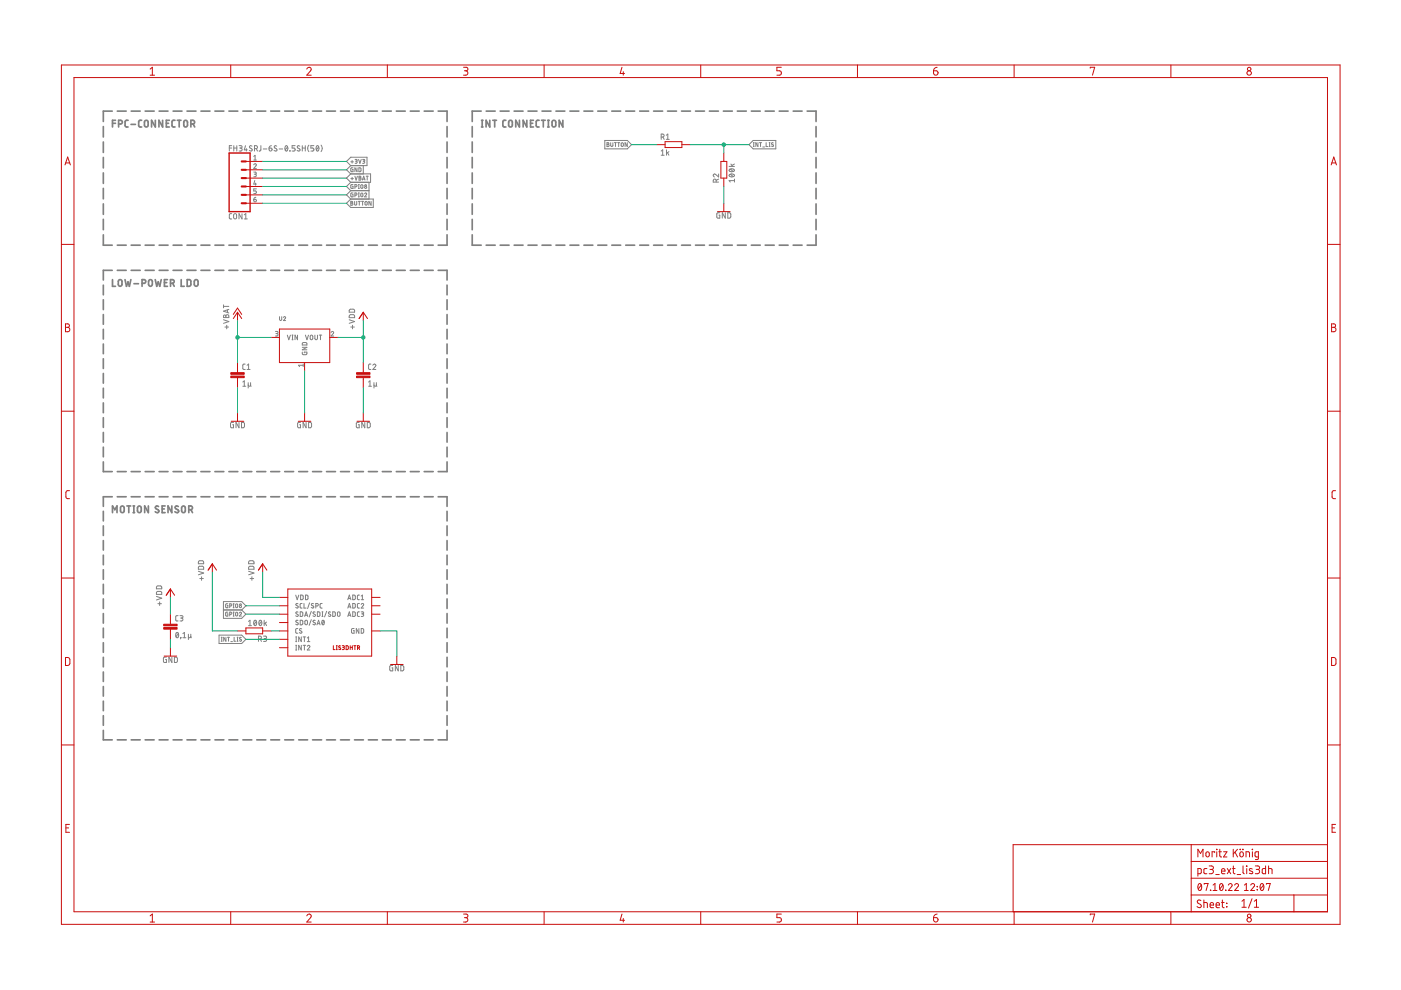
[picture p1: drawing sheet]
<?xml version="1.0" encoding="utf-8"?>
<!DOCTYPE eagle SYSTEM "eagle.dtd">
<eagle version="9.6.2">
<drawing>
<settings>
<setting alwaysvectorfont="yes"/>
<setting verticaltext="up"/>
</settings>
<grid distance="0.1" unitdist="inch" unit="inch" style="lines" multiple="1" display="yes" altdistance="0.01" altunitdist="inch" altunit="inch"/>
<schematic xreflabel="%F%N/%S.%C%R" xrefpart="/%S.%C%R">
<libraries>
<library name="frames">
<symbols>
<symbol name="A3L-LOC">
<wire x1="288.29" y1="3.81" x2="342.265" y2="3.81" width="0.1016" layer="94"/>
<wire x1="342.265" y1="3.81" x2="373.38" y2="3.81" width="0.1016" layer="94"/>
<wire x1="373.38" y1="3.81" x2="383.54" y2="3.81" width="0.1016" layer="94"/>
<wire x1="383.54" y1="3.81" x2="383.54" y2="8.89" width="0.1016" layer="94"/>
<wire x1="383.54" y1="8.89" x2="383.54" y2="13.97" width="0.1016" layer="94"/>
<wire x1="383.54" y1="13.97" x2="383.54" y2="19.05" width="0.1016" layer="94"/>
<wire x1="383.54" y1="19.05" x2="383.54" y2="24.13" width="0.1016" layer="94"/>
<wire x1="288.29" y1="3.81" x2="288.29" y2="24.13" width="0.1016" layer="94"/>
<wire x1="288.29" y1="24.13" x2="342.265" y2="24.13" width="0.1016" layer="94"/>
<wire x1="342.265" y1="24.13" x2="383.54" y2="24.13" width="0.1016" layer="94"/>
<wire x1="373.38" y1="3.81" x2="373.38" y2="8.89" width="0.1016" layer="94"/>
<wire x1="373.38" y1="8.89" x2="383.54" y2="8.89" width="0.1016" layer="94"/>
<wire x1="373.38" y1="8.89" x2="342.265" y2="8.89" width="0.1016" layer="94"/>
<wire x1="342.265" y1="8.89" x2="342.265" y2="3.81" width="0.1016" layer="94"/>
<wire x1="342.265" y1="8.89" x2="342.265" y2="13.97" width="0.1016" layer="94"/>
<wire x1="342.265" y1="13.97" x2="383.54" y2="13.97" width="0.1016" layer="94"/>
<wire x1="342.265" y1="13.97" x2="342.265" y2="19.05" width="0.1016" layer="94"/>
<wire x1="342.265" y1="19.05" x2="383.54" y2="19.05" width="0.1016" layer="94"/>
<wire x1="342.265" y1="19.05" x2="342.265" y2="24.13" width="0.1016" layer="94"/>
<text x="344.17" y="15.24" size="2.54" layer="94">&gt;DRAWING_NAME</text>
<text x="344.17" y="10.16" size="2.286" layer="94">&gt;LAST_DATE_TIME</text>
<text x="357.505" y="5.08" size="2.54" layer="94">&gt;SHEET</text>
<text x="343.916" y="4.953" size="2.54" layer="94">Sheet:</text>
<frame x1="0" y1="0" x2="387.35" y2="260.35" columns="8" rows="5" layer="94"/>
</symbol>
</symbols>
<devicesets>
<deviceset name="A3L-LOC" prefix="FRAME" uservalue="yes">
<gates>
<gate name="G$1" symbol="A3L-LOC" x="0" y="0"/>
</gates>
<devices>
<device name="">
<technologies>
<technology name=""/>
</technologies>
</device>
</devices>
</deviceset>
</devicesets>
</library>
<library name="moekoe_hardware">
<symbols>
<symbol name="CONN_06" library_locally_modified="yes">
<wire x1="1.27" y1="-7.62" x2="-5.08" y2="-7.62" width="0.4064" layer="94"/>
<wire x1="-1.27" y1="0" x2="0" y2="0" width="0.6096" layer="94"/>
<wire x1="-1.27" y1="-2.54" x2="0" y2="-2.54" width="0.6096" layer="94"/>
<wire x1="-1.27" y1="-5.08" x2="0" y2="-5.08" width="0.6096" layer="94"/>
<wire x1="-5.08" y1="10.16" x2="-5.08" y2="-7.62" width="0.4064" layer="94"/>
<wire x1="1.27" y1="-7.62" x2="1.27" y2="10.16" width="0.4064" layer="94"/>
<wire x1="-5.08" y1="10.16" x2="1.27" y2="10.16" width="0.4064" layer="94"/>
<wire x1="-1.27" y1="5.08" x2="0" y2="5.08" width="0.6096" layer="94"/>
<wire x1="-1.27" y1="2.54" x2="0" y2="2.54" width="0.6096" layer="94"/>
<wire x1="-1.27" y1="7.62" x2="0" y2="7.62" width="0.6096" layer="94"/>
<text x="-5.08" y="-9.906" size="1.778" layer="96" font="vector">&gt;VALUE</text>
<text x="-5.08" y="10.668" size="1.778" layer="95" font="vector">&gt;NAME</text>
<pin name="1" x="5.08" y="-5.08" visible="pad" length="middle" direction="pas" swaplevel="1" rot="R180"/>
<pin name="2" x="5.08" y="-2.54" visible="pad" length="middle" direction="pas" swaplevel="1" rot="R180"/>
<pin name="3" x="5.08" y="0" visible="pad" length="middle" direction="pas" swaplevel="1" rot="R180"/>
<pin name="4" x="5.08" y="2.54" visible="pad" length="middle" direction="pas" swaplevel="1" rot="R180"/>
<pin name="5" x="5.08" y="5.08" visible="pad" length="middle" direction="pas" swaplevel="1" rot="R180"/>
<pin name="6" x="5.08" y="7.62" visible="pad" length="middle" direction="pas" swaplevel="1" rot="R180"/>
</symbol>
</symbols>
<devicesets>
<deviceset name="FH34SRJ-6S-0.5SH(50)" locally_modified="yes" library_locally_modified="yes">
<gates>
<gate name="G$1" symbol="CONN_06" x="2.54" y="0"/>
</gates>
<devices>
<device name="" package="FH34SRJ-6S-0.5SH(50)">
<connects>
<connect gate="G$1" pin="1" pad="1"/>
<connect gate="G$1" pin="2" pad="2"/>
<connect gate="G$1" pin="3" pad="3"/>
<connect gate="G$1" pin="4" pad="4"/>
<connect gate="G$1" pin="5" pad="5"/>
<connect gate="G$1" pin="6" pad="6"/>
</connects>
<package3dinstances>
<package3dinstance package3d_urn="urn:adsk.eagle:package:36291976/2"/>
</package3dinstances>
<technologies>
<technology name=""/>
</technologies>
</device>
</devices>
</deviceset>
</devicesets>
</library>
<library name="moekoe_ics">
<symbols>
<symbol name="REG-3">
<pin name="VIN" x="-10.16" y="5.08" length="short"/>
<pin name="VOUT" x="10.16" y="5.08" length="short" rot="R180"/>
<pin name="GND" x="0" y="-5.08" length="short" rot="R90"/>
<wire x1="-7.62" y1="7.62" x2="-7.62" y2="-2.54" width="0.254" layer="94"/>
<wire x1="-7.62" y1="-2.54" x2="7.62" y2="-2.54" width="0.254" layer="94"/>
<wire x1="7.62" y1="-2.54" x2="7.62" y2="7.62" width="0.254" layer="94"/>
<wire x1="7.62" y1="7.62" x2="-7.62" y2="7.62" width="0.254" layer="94"/>
<text x="-7.62" y="10.16" size="1.27" layer="95">&gt;NAME</text>
</symbol>
</symbols>
<devicesets>
<deviceset name="SE82XX" prefix="U">
<gates>
<gate name="G$1" symbol="REG-3" x="0" y="-2.54"/>
</gates>
<devices>
<device name="" package="SOT23-3">
<connects>
<connect gate="G$1" pin="GND" pad="1"/>
<connect gate="G$1" pin="VIN" pad="3"/>
<connect gate="G$1" pin="VOUT" pad="2"/>
</connects>
<package3dinstances>
<package3dinstance package3d_urn="urn:adsk.eagle:package:36735036/2"/>
</package3dinstances>
<technologies>
<technology name=""/>
</technologies>
</device>
</devices>
</deviceset>
</devicesets>
</library>
<library name="moekoe_rcl">
<symbols>
<symbol name="C-EU">
<wire x1="0" y1="0" x2="0" y2="-0.508" width="0.1524" layer="94"/>
<wire x1="0" y1="-2.54" x2="0" y2="-2.032" width="0.1524" layer="94"/>
<text x="1.524" y="0.381" size="1.778" layer="95">&gt;NAME</text>
<text x="1.524" y="-4.699" size="1.778" layer="96">&gt;VALUE</text>
<rectangle x1="-2.032" y1="-2.032" x2="2.032" y2="-1.524" layer="94"/>
<rectangle x1="-2.032" y1="-1.016" x2="2.032" y2="-0.508" layer="94"/>
<pin name="1" x="0" y="2.54" visible="off" length="short" direction="pas" swaplevel="1" rot="R270"/>
<pin name="2" x="0" y="-5.08" visible="off" length="short" direction="pas" swaplevel="1" rot="R90"/>
</symbol>
<symbol name="R-EU">
<wire x1="-2.54" y1="-0.889" x2="2.54" y2="-0.889" width="0.254" layer="94"/>
<wire x1="2.54" y1="0.889" x2="-2.54" y2="0.889" width="0.254" layer="94"/>
<wire x1="2.54" y1="-0.889" x2="2.54" y2="0.889" width="0.254" layer="94"/>
<wire x1="-2.54" y1="-0.889" x2="-2.54" y2="0.889" width="0.254" layer="94"/>
<text x="-3.81" y="1.4986" size="1.778" layer="95">&gt;NAME</text>
<text x="-3.81" y="-3.302" size="1.778" layer="96">&gt;VALUE</text>
<pin name="2" x="5.08" y="0" visible="off" length="short" direction="pas" swaplevel="1" rot="R180"/>
<pin name="1" x="-5.08" y="0" visible="off" length="short" direction="pas" swaplevel="1"/>
</symbol>
</symbols>
<devicesets>
<deviceset name="C0402" prefix="C" uservalue="yes">
<gates>
<gate name="G$1" symbol="C-EU" x="0" y="0"/>
</gates>
<devices>
<device name="" package="C0402">
<connects>
<connect gate="G$1" pin="1" pad="1"/>
<connect gate="G$1" pin="2" pad="2"/>
</connects>
<package3dinstances>
<package3dinstance package3d_urn="urn:adsk.eagle:package:28593068/3"/>
</package3dinstances>
<technologies>
<technology name=""/>
</technologies>
</device>
<device name="_S" package="C0402_S">
<connects>
<connect gate="G$1" pin="1" pad="P$1"/>
<connect gate="G$1" pin="2" pad="P$2"/>
</connects>
<package3dinstances>
<package3dinstance package3d_urn="urn:adsk.eagle:package:28594124/4"/>
</package3dinstances>
<technologies>
<technology name=""/>
</technologies>
</device>
</devices>
</deviceset>
<deviceset name="R0402" prefix="R" uservalue="yes">
<gates>
<gate name="G$1" symbol="R-EU" x="0" y="0"/>
</gates>
<devices>
<device name="" package="R0402">
<connects>
<connect gate="G$1" pin="1" pad="1"/>
<connect gate="G$1" pin="2" pad="2"/>
</connects>
<package3dinstances>
<package3dinstance package3d_urn="urn:adsk.eagle:package:28593069/4"/>
</package3dinstances>
<technologies>
<technology name=""/>
</technologies>
</device>
</devices>
</deviceset>
</devicesets>
</library>
<library name="moekoe_supply">
<symbols>
<symbol name="DGND">
<wire x1="-1.905" y1="0" x2="1.905" y2="0" width="0.254" layer="94"/>
<pin name="GND" x="0" y="2.54" visible="off" length="short" direction="sup" rot="R270"/>
<text x="0" y="-0.254" size="1.778" layer="96" align="top-center">&gt;VALUE</text>
</symbol>
<symbol name="+VBAT">
<wire x1="1.27" y1="-1.905" x2="0" y2="0" width="0.254" layer="94"/>
<wire x1="0" y1="0" x2="-1.27" y2="-1.905" width="0.254" layer="94"/>
<wire x1="0" y1="1.27" x2="-1.27" y2="-0.635" width="0.254" layer="94"/>
<wire x1="1.27" y1="-0.635" x2="0" y2="1.27" width="0.254" layer="94"/>
<text x="-2.54" y="-5.08" size="1.778" layer="96" rot="R90">&gt;VALUE</text>
<pin name="+VBAT" x="0" y="-2.54" visible="off" length="short" direction="sup" rot="R90"/>
</symbol>
<symbol name="+VDD">
<wire x1="1.27" y1="-1.905" x2="0" y2="0" width="0.254" layer="94"/>
<wire x1="0" y1="0" x2="-1.27" y2="-1.905" width="0.254" layer="94"/>
<wire x1="0" y1="0" x2="-1.27" y2="-1.905" width="0.254" layer="94"/>
<text x="-2.54" y="-5.08" size="1.778" layer="96" rot="R90">&gt;VALUE</text>
<pin name="+VDD" x="0" y="-2.54" visible="off" length="short" direction="sup" rot="R90"/>
</symbol>
</symbols>
<devicesets>
<deviceset name="GND" prefix="GND">
<gates>
<gate name="1" symbol="DGND" x="0" y="0"/>
</gates>
<devices>
<device name="">
<technologies>
<technology name=""/>
</technologies>
</device>
</devices>
</deviceset>
<deviceset name="+VBAT" prefix="+VBAT">
<gates>
<gate name="G$1" symbol="+VBAT" x="0" y="0"/>
</gates>
<devices>
<device name="">
<technologies>
<technology name=""/>
</technologies>
</device>
</devices>
</deviceset>
<deviceset name="+VDD" prefix="+VDD">
<gates>
<gate name="G$1" symbol="+VDD" x="0" y="0"/>
</gates>
<devices>
<device name="">
<technologies>
<technology name=""/>
</technologies>
</device>
</devices>
</deviceset>
</devicesets>
</library>
<library name="moekoe_sensors">
<symbols>
<symbol name="LIS3DHTR">
<pin name="VDD" x="-15.24" y="12.7" visible="pin" length="short"/>
<pin name="SCL/SPC" x="-15.24" y="10.16" visible="pin" length="short"/>
<pin name="SDA/SDI/SDO" x="-15.24" y="7.62" visible="pin" length="short"/>
<pin name="SDO/SA0" x="-15.24" y="5.08" visible="pin" length="short"/>
<pin name="CS" x="-15.24" y="2.54" visible="pin" length="short"/>
<pin name="INT1" x="-15.24" y="0" visible="pin" length="short"/>
<pin name="INT2" x="-15.24" y="-2.54" visible="pin" length="short"/>
<pin name="ADC1" x="15.24" y="12.7" visible="pin" length="short" rot="R180"/>
<pin name="ADC2" x="15.24" y="10.16" visible="pin" length="short" rot="R180"/>
<pin name="ADC3" x="15.24" y="7.62" visible="pin" length="short" rot="R180"/>
<pin name="GND" x="15.24" y="2.54" visible="pin" length="short" rot="R180"/>
<wire x1="-12.7" y1="15.24" x2="-12.7" y2="-5.08" width="0.254" layer="94"/>
<wire x1="-12.7" y1="-5.08" x2="12.7" y2="-5.08" width="0.254" layer="94"/>
<wire x1="12.7" y1="-5.08" x2="12.7" y2="15.24" width="0.254" layer="94"/>
<wire x1="12.7" y1="15.24" x2="-12.7" y2="15.24" width="0.254" layer="94"/>
<text x="5.08" y="-2.54" size="1.27" layer="94" font="vector" align="center">LIS3DHTR</text>
</symbol>
</symbols>
<devicesets>
<deviceset name="LIS3DHTR">
<gates>
<gate name="G$1" symbol="LIS3DHTR" x="0" y="-5.08"/>
</gates>
<devices>
<device name="" package="LGA_16_LIS3DHTR">
<connects>
<connect gate="G$1" pin="ADC1" pad="P$16"/>
<connect gate="G$1" pin="ADC2" pad="P$15"/>
<connect gate="G$1" pin="ADC3" pad="P$13"/>
<connect gate="G$1" pin="CS" pad="P$8"/>
<connect gate="G$1" pin="GND" pad="P$5 P$10 P$12"/>
<connect gate="G$1" pin="INT1" pad="P$11"/>
<connect gate="G$1" pin="INT2" pad="P$9"/>
<connect gate="G$1" pin="SCL/SPC" pad="P$4"/>
<connect gate="G$1" pin="SDA/SDI/SDO" pad="P$6"/>
<connect gate="G$1" pin="SDO/SA0" pad="P$7"/>
<connect gate="G$1" pin="VDD" pad="P$1 P$14"/>
</connects>
<package3dinstances>
<package3dinstance package3d_urn="urn:adsk.eagle:package:28593101/2"/>
</package3dinstances>
<technologies>
<technology name=""/>
</technologies>
</device>
</devices>
</deviceset>
</devicesets>
</library>
</libraries>
<attributes>
</attributes>
<variantdefs>
</variantdefs>
<classes>
<class number="0" name="default" width="0" drill="0">
</class>
</classes>
<parts>
<part name="FRAME2" library="frames" deviceset="A3L-LOC" device=""/>
<part name="CON1" library="moekoe_hardware" deviceset="FH34SRJ-6S-0.5SH(50)" device="" package3d_urn="urn:adsk.eagle:package:36291976/2"/>
<part name="U2" library="moekoe_ics" deviceset="SE82XX" device="" package3d_urn="urn:adsk.eagle:package:36735036/2"/>
<part name="C1" library="moekoe_rcl" deviceset="C0402" device="_S" package3d_urn="urn:adsk.eagle:package:28594124/4" value="1µ"/>
<part name="C2" library="moekoe_rcl" deviceset="C0402" device="_S" package3d_urn="urn:adsk.eagle:package:28594124/4" value="1µ"/>
<part name="GND1" library="moekoe_supply" deviceset="GND" device=""/>
<part name="GND2" library="moekoe_supply" deviceset="GND" device=""/>
<part name="GND3" library="moekoe_supply" deviceset="GND" device=""/>
<part name="+VBAT1" library="moekoe_supply" deviceset="+VBAT" device=""/>
<part name="C3" library="moekoe_rcl" deviceset="C0402" device="_S" package3d_urn="urn:adsk.eagle:package:28594124/4" value="0,1µ"/>
<part name="GND5" library="moekoe_supply" deviceset="GND" device=""/>
<part name="R1" library="moekoe_rcl" deviceset="R0402" device="" package3d_urn="urn:adsk.eagle:package:28593069/4" value="1k"/>
<part name="R2" library="moekoe_rcl" deviceset="R0402" device="" package3d_urn="urn:adsk.eagle:package:28593069/4" value="100k"/>
<part name="GND6" library="moekoe_supply" deviceset="GND" device=""/>
<part name="+VDD1" library="moekoe_supply" deviceset="+VDD" device=""/>
<part name="+VDD2" library="moekoe_supply" deviceset="+VDD" device=""/>
<part name="U1" library="moekoe_sensors" deviceset="LIS3DHTR" device="" package3d_urn="urn:adsk.eagle:package:28593101/2"/>
<part name="+VDD3" library="moekoe_supply" deviceset="+VDD" device=""/>
<part name="GND4" library="moekoe_supply" deviceset="GND" device=""/>
<part name="R3" library="moekoe_rcl" deviceset="R0402" device="" package3d_urn="urn:adsk.eagle:package:28593069/4" value="100k"/>
<part name="+VDD4" library="moekoe_supply" deviceset="+VDD" device=""/>
</parts>
<sheets>
<sheet>
<plain>
<text x="344.17" y="20.32" size="2.54" layer="94">Moritz König</text>
<wire x1="12.7" y1="246.38" x2="12.7" y2="205.74" width="0.508" layer="97" style="longdash"/>
<wire x1="116.84" y1="246.38" x2="12.7" y2="246.38" width="0.508" layer="97" style="longdash"/>
<text x="15.24" y="241.3" size="2.54" layer="97" font="vector" ratio="20">FPC-CONNECTOR</text>
<wire x1="116.84" y1="205.74" x2="12.7" y2="205.74" width="0.508" layer="97" style="longdash"/>
<wire x1="116.84" y1="246.38" x2="116.84" y2="205.74" width="0.508" layer="97" style="longdash"/>
<wire x1="12.7" y1="198.12" x2="12.7" y2="137.16" width="0.508" layer="97" style="longdash"/>
<wire x1="116.84" y1="198.12" x2="12.7" y2="198.12" width="0.508" layer="97" style="longdash"/>
<text x="15.24" y="193.04" size="2.54" layer="97" font="vector" ratio="20">LOW-POWER LDO</text>
<wire x1="116.84" y1="137.16" x2="12.7" y2="137.16" width="0.508" layer="97" style="longdash"/>
<wire x1="116.84" y1="198.12" x2="116.84" y2="137.16" width="0.508" layer="97" style="longdash"/>
<wire x1="12.7" y1="129.54" x2="12.7" y2="55.88" width="0.508" layer="97" style="longdash"/>
<wire x1="116.84" y1="129.54" x2="12.7" y2="129.54" width="0.508" layer="97" style="longdash"/>
<text x="15.24" y="124.46" size="2.54" layer="97" font="vector" ratio="20">MOTION SENSOR</text>
<wire x1="116.84" y1="55.88" x2="12.7" y2="55.88" width="0.508" layer="97" style="longdash"/>
<wire x1="116.84" y1="129.54" x2="116.84" y2="55.88" width="0.508" layer="97" style="longdash"/>
<wire x1="124.46" y1="246.38" x2="124.46" y2="205.74" width="0.508" layer="97" style="longdash"/>
<wire x1="228.6" y1="246.38" x2="124.46" y2="246.38" width="0.508" layer="97" style="longdash"/>
<text x="127" y="241.3" size="2.54" layer="97" font="vector" ratio="20">INT CONNECTION</text>
<wire x1="228.6" y1="205.74" x2="124.46" y2="205.74" width="0.508" layer="97" style="longdash"/>
<wire x1="228.6" y1="246.38" x2="228.6" y2="205.74" width="0.508" layer="97" style="longdash"/>
</plain>
<instances>
<instance part="FRAME2" gate="G$1" x="0" y="0" smashed="yes">
<attribute name="DRAWING_NAME" x="344.17" y="15.24" size="2.54" layer="94"/>
<attribute name="LAST_DATE_TIME" x="344.17" y="10.16" size="2.286" layer="94"/>
<attribute name="SHEET" x="357.505" y="5.08" size="2.54" layer="94"/>
</instance>
<instance part="CON1" gate="G$1" x="55.88" y="226.06" smashed="yes" rot="MR180">
<attribute name="VALUE" x="50.8" y="235.966" size="1.778" layer="96" font="vector" rot="MR180"/>
<attribute name="NAME" x="50.8" y="215.392" size="1.778" layer="95" font="vector" rot="MR180"/>
</instance>
<instance part="U2" gate="G$1" x="73.66" y="172.72" smashed="yes">
<attribute name="NAME" x="66.04" y="182.88" size="1.27" layer="95"/>
</instance>
<instance part="C1" gate="G$1" x="53.34" y="167.64" smashed="yes">
<attribute name="NAME" x="54.864" y="168.021" size="1.778" layer="95"/>
<attribute name="VALUE" x="54.864" y="162.941" size="1.778" layer="96"/>
</instance>
<instance part="C2" gate="G$1" x="91.44" y="167.64" smashed="yes">
<attribute name="NAME" x="92.964" y="168.021" size="1.778" layer="95"/>
<attribute name="VALUE" x="92.964" y="162.941" size="1.778" layer="96"/>
</instance>
<instance part="GND1" gate="1" x="53.34" y="152.4" smashed="yes">
<attribute name="VALUE" x="53.34" y="152.146" size="1.778" layer="96" align="top-center"/>
</instance>
<instance part="GND2" gate="1" x="73.66" y="152.4" smashed="yes">
<attribute name="VALUE" x="73.66" y="152.146" size="1.778" layer="96" align="top-center"/>
</instance>
<instance part="GND3" gate="1" x="91.44" y="152.4" smashed="yes">
<attribute name="VALUE" x="91.44" y="152.146" size="1.778" layer="96" align="top-center"/>
</instance>
<instance part="+VBAT1" gate="G$1" x="53.34" y="185.42" smashed="yes">
<attribute name="VALUE" x="50.8" y="180.34" size="1.778" layer="96" rot="R90"/>
</instance>
<instance part="C3" gate="G$1" x="33.02" y="91.44" smashed="yes">
<attribute name="NAME" x="34.544" y="91.821" size="1.778" layer="95"/>
<attribute name="VALUE" x="34.544" y="86.741" size="1.778" layer="96"/>
</instance>
<instance part="GND5" gate="1" x="33.02" y="81.28" smashed="yes">
<attribute name="VALUE" x="33.02" y="81.026" size="1.778" layer="96" align="top-center"/>
</instance>
<instance part="R1" gate="G$1" x="185.42" y="236.22" smashed="yes">
<attribute name="NAME" x="181.61" y="237.7186" size="1.778" layer="95"/>
<attribute name="VALUE" x="181.61" y="232.918" size="1.778" layer="96"/>
</instance>
<instance part="R2" gate="G$1" x="200.66" y="228.6" smashed="yes" rot="R90">
<attribute name="NAME" x="199.1614" y="224.79" size="1.778" layer="95" rot="R90"/>
<attribute name="VALUE" x="203.962" y="224.79" size="1.778" layer="96" rot="R90"/>
</instance>
<instance part="GND6" gate="1" x="200.66" y="215.9" smashed="yes">
<attribute name="VALUE" x="200.66" y="215.646" size="1.778" layer="96" align="top-center"/>
</instance>
<instance part="+VDD1" gate="G$1" x="91.44" y="185.42" smashed="yes">
<attribute name="VALUE" x="88.9" y="180.34" size="1.778" layer="96" rot="R90"/>
</instance>
<instance part="+VDD2" gate="G$1" x="33.02" y="101.6" smashed="yes">
<attribute name="VALUE" x="30.48" y="96.52" size="1.778" layer="96" rot="R90"/>
</instance>
<instance part="U1" gate="G$1" x="81.28" y="86.36" smashed="yes"/>
<instance part="+VDD3" gate="G$1" x="60.96" y="109.22" smashed="yes">
<attribute name="VALUE" x="58.42" y="104.14" size="1.778" layer="96" rot="R90"/>
</instance>
<instance part="GND4" gate="1" x="101.6" y="78.74" smashed="yes">
<attribute name="VALUE" x="101.6" y="78.486" size="1.778" layer="96" align="top-center"/>
</instance>
<instance part="R3" gate="G$1" x="58.42" y="88.9" smashed="yes" rot="R180">
<attribute name="NAME" x="62.23" y="87.4014" size="1.778" layer="95" rot="R180"/>
<attribute name="VALUE" x="62.23" y="92.202" size="1.778" layer="96" rot="R180"/>
</instance>
<instance part="+VDD4" gate="G$1" x="45.72" y="109.22" smashed="yes">
<attribute name="VALUE" x="43.18" y="104.14" size="1.778" layer="96" rot="R90"/>
</instance>
</instances>
<busses>
</busses>
<nets>
<net name="GND" class="0">
<segment>
<label x="86.36" y="228.6" size="1.27" layer="95" xref="yes"/>
<wire x1="60.96" y1="228.6" x2="86.36" y2="228.6" width="0.1524" layer="91"/>
<pinref part="CON1" gate="G$1" pin="2"/>
</segment>
<segment>
<pinref part="C2" gate="G$1" pin="2"/>
<pinref part="GND3" gate="1" pin="GND"/>
<wire x1="91.44" y1="162.56" x2="91.44" y2="154.94" width="0.1524" layer="91"/>
</segment>
<segment>
<pinref part="U2" gate="G$1" pin="GND"/>
<pinref part="GND2" gate="1" pin="GND"/>
<wire x1="73.66" y1="167.64" x2="73.66" y2="154.94" width="0.1524" layer="91"/>
</segment>
<segment>
<pinref part="C1" gate="G$1" pin="2"/>
<pinref part="GND1" gate="1" pin="GND"/>
<wire x1="53.34" y1="162.56" x2="53.34" y2="154.94" width="0.1524" layer="91"/>
</segment>
<segment>
<pinref part="C3" gate="G$1" pin="2"/>
<pinref part="GND5" gate="1" pin="GND"/>
<wire x1="33.02" y1="86.36" x2="33.02" y2="83.82" width="0.1524" layer="91"/>
</segment>
<segment>
<pinref part="R2" gate="G$1" pin="1"/>
<wire x1="200.66" y1="223.52" x2="200.66" y2="218.44" width="0.1524" layer="91"/>
<pinref part="GND6" gate="1" pin="GND"/>
</segment>
<segment>
<pinref part="U1" gate="G$1" pin="GND"/>
<wire x1="96.52" y1="88.9" x2="101.6" y2="88.9" width="0.1524" layer="91"/>
<wire x1="101.6" y1="88.9" x2="101.6" y2="81.28" width="0.1524" layer="91"/>
<pinref part="GND4" gate="1" pin="GND"/>
</segment>
</net>
<net name="+3V3" class="0">
<segment>
<label x="86.36" y="231.14" size="1.27" layer="95" xref="yes"/>
<wire x1="60.96" y1="231.14" x2="86.36" y2="231.14" width="0.1524" layer="91"/>
<pinref part="CON1" gate="G$1" pin="1"/>
</segment>
</net>
<net name="BUTTON" class="0">
<segment>
<label x="86.36" y="218.44" size="1.27" layer="95" xref="yes"/>
<pinref part="CON1" gate="G$1" pin="6"/>
<wire x1="60.96" y1="218.44" x2="86.36" y2="218.44" width="0.1524" layer="91"/>
</segment>
<segment>
<pinref part="R1" gate="G$1" pin="1"/>
<wire x1="180.34" y1="236.22" x2="172.72" y2="236.22" width="0.1524" layer="91"/>
<label x="172.72" y="236.22" size="1.27" layer="95" rot="R180" xref="yes"/>
</segment>
</net>
<net name="GPIO8" class="0">
<segment>
<label x="86.36" y="223.52" size="1.27" layer="95" xref="yes"/>
<pinref part="CON1" gate="G$1" pin="4"/>
<wire x1="60.96" y1="223.52" x2="86.36" y2="223.52" width="0.1524" layer="91"/>
</segment>
<segment>
<pinref part="U1" gate="G$1" pin="SCL/SPC"/>
<wire x1="66.04" y1="96.52" x2="55.88" y2="96.52" width="0.1524" layer="91"/>
<label x="55.88" y="96.52" size="1.27" layer="95" rot="R180" xref="yes"/>
</segment>
</net>
<net name="GPIO2" class="0">
<segment>
<label x="86.36" y="220.98" size="1.27" layer="95" xref="yes"/>
<pinref part="CON1" gate="G$1" pin="5"/>
<wire x1="60.96" y1="220.98" x2="86.36" y2="220.98" width="0.1524" layer="91"/>
</segment>
<segment>
<pinref part="U1" gate="G$1" pin="SDA/SDI/SDO"/>
<wire x1="66.04" y1="93.98" x2="55.88" y2="93.98" width="0.1524" layer="91"/>
<label x="55.88" y="93.98" size="1.27" layer="95" rot="R180" xref="yes"/>
</segment>
</net>
<net name="+VBAT" class="0">
<segment>
<label x="86.36" y="226.06" size="1.27" layer="95" xref="yes"/>
<pinref part="CON1" gate="G$1" pin="3"/>
<wire x1="60.96" y1="226.06" x2="86.36" y2="226.06" width="0.1524" layer="91"/>
</segment>
<segment>
<pinref part="+VBAT1" gate="G$1" pin="+VBAT"/>
<pinref part="C1" gate="G$1" pin="1"/>
<wire x1="53.34" y1="182.88" x2="53.34" y2="177.8" width="0.1524" layer="91"/>
<pinref part="U2" gate="G$1" pin="VIN"/>
<wire x1="53.34" y1="177.8" x2="53.34" y2="170.18" width="0.1524" layer="91"/>
<wire x1="53.34" y1="177.8" x2="63.5" y2="177.8" width="0.1524" layer="91"/>
<junction x="53.34" y="177.8"/>
</segment>
</net>
<net name="+VDD" class="0">
<segment>
<pinref part="+VDD2" gate="G$1" pin="+VDD"/>
<pinref part="C3" gate="G$1" pin="1"/>
<wire x1="33.02" y1="99.06" x2="33.02" y2="93.98" width="0.1524" layer="91"/>
</segment>
<segment>
<pinref part="U2" gate="G$1" pin="VOUT"/>
<pinref part="+VDD1" gate="G$1" pin="+VDD"/>
<wire x1="83.82" y1="177.8" x2="91.44" y2="177.8" width="0.1524" layer="91"/>
<wire x1="91.44" y1="177.8" x2="91.44" y2="182.88" width="0.1524" layer="91"/>
<pinref part="C2" gate="G$1" pin="1"/>
<wire x1="91.44" y1="170.18" x2="91.44" y2="177.8" width="0.1524" layer="91"/>
<junction x="91.44" y="177.8"/>
</segment>
<segment>
<pinref part="U1" gate="G$1" pin="VDD"/>
<wire x1="66.04" y1="99.06" x2="60.96" y2="99.06" width="0.1524" layer="91"/>
<wire x1="60.96" y1="99.06" x2="60.96" y2="106.68" width="0.1524" layer="91"/>
<pinref part="+VDD3" gate="G$1" pin="+VDD"/>
</segment>
<segment>
<pinref part="R3" gate="G$1" pin="2"/>
<wire x1="53.34" y1="88.9" x2="45.72" y2="88.9" width="0.1524" layer="91"/>
<wire x1="45.72" y1="88.9" x2="45.72" y2="106.68" width="0.1524" layer="91"/>
<pinref part="+VDD4" gate="G$1" pin="+VDD"/>
</segment>
</net>
<net name="INT_LIS" class="0">
<segment>
<pinref part="U1" gate="G$1" pin="INT1"/>
<wire x1="66.04" y1="86.36" x2="55.88" y2="86.36" width="0.1524" layer="91"/>
<label x="55.88" y="86.36" size="1.27" layer="95" rot="R180" xref="yes"/>
</segment>
<segment>
<pinref part="R1" gate="G$1" pin="2"/>
<wire x1="190.5" y1="236.22" x2="200.66" y2="236.22" width="0.1524" layer="91"/>
<pinref part="R2" gate="G$1" pin="2"/>
<wire x1="200.66" y1="236.22" x2="208.28" y2="236.22" width="0.1524" layer="91"/>
<wire x1="200.66" y1="233.68" x2="200.66" y2="236.22" width="0.1524" layer="91"/>
<junction x="200.66" y="236.22"/>
<label x="208.28" y="236.22" size="1.27" layer="95" xref="yes"/>
</segment>
</net>
<net name="N$1" class="0">
<segment>
<pinref part="R3" gate="G$1" pin="1"/>
<pinref part="U1" gate="G$1" pin="CS"/>
<wire x1="63.5" y1="88.9" x2="66.04" y2="88.9" width="0.1524" layer="91"/>
</segment>
</net>
</nets>
</sheet>
</sheets>
</schematic>
</drawing>
<compatibility>
<note version="8.2" severity="warning">
Since Version 8.2, EAGLE supports online libraries. The ids
of those online libraries will not be understood (or retained)
with this version.
</note>
<note version="8.3" severity="warning">
Since Version 8.3, EAGLE supports URNs for individual library
assets (packages, symbols, and devices). The URNs of those assets
will not be understood (or retained) with this version.
</note>
<note version="8.3" severity="warning">
Since Version 8.3, EAGLE supports the association of 3D packages
with devices in libraries, schematics, and board files. Those 3D
packages will not be understood (or retained) with this version.
</note>
</compatibility>
</eagle>
